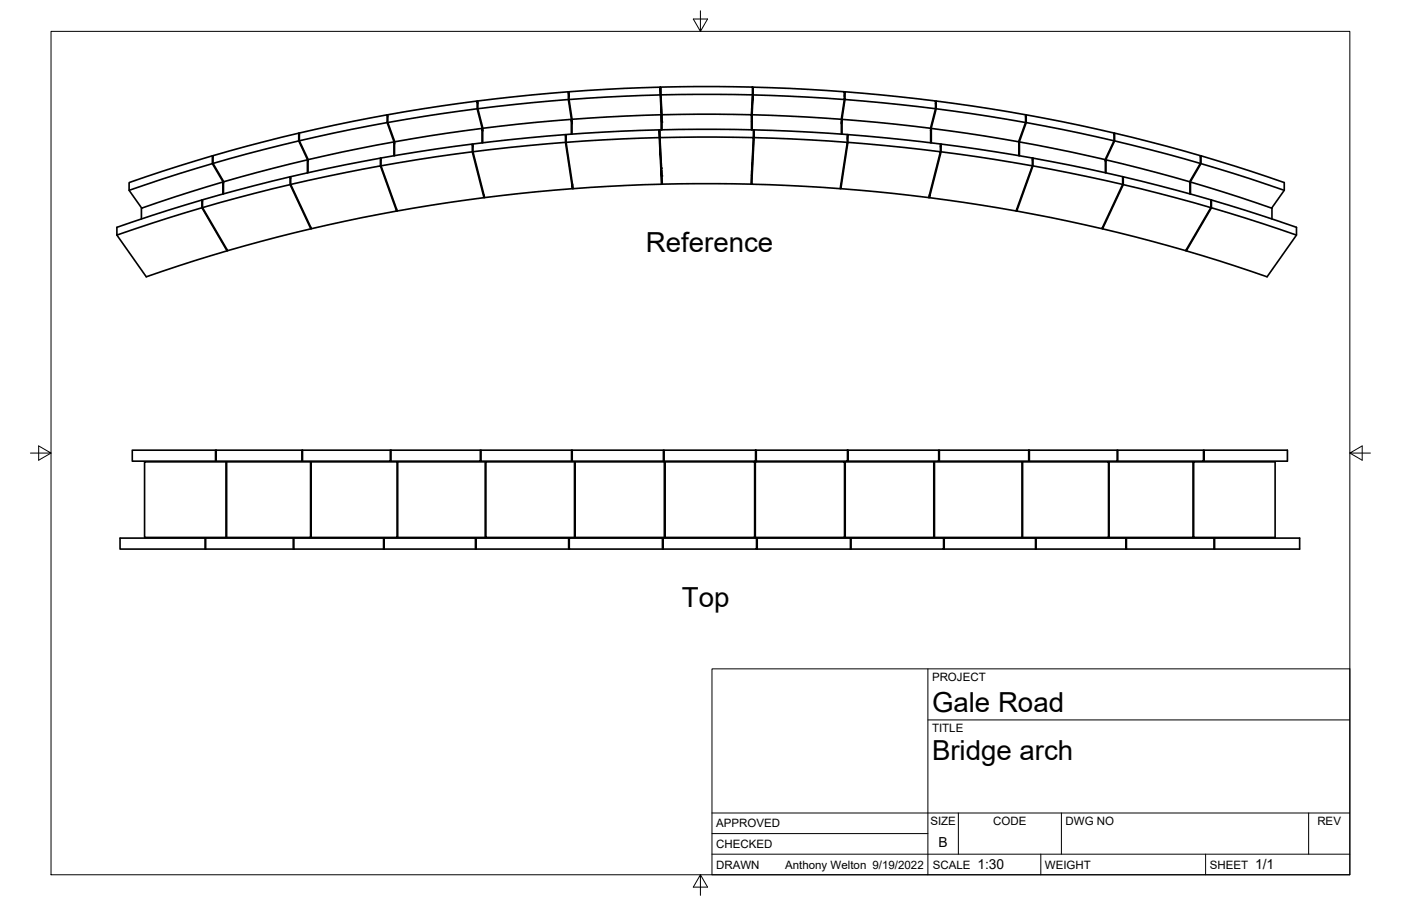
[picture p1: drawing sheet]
<svg xmlns="http://www.w3.org/2000/svg" width="432mm" height="279mm" viewBox="0 0 432 279" stroke-linecap="round" stroke-linejoin="round" font-family="sans-serif">
<!-- layer: Visible -->
<g fill="none" stroke="#000" stroke-width=".51">
<path d="M119.3 35.4l.2 .6M119.3 37.8l2.3 6.4M147.1 31.2l-11.1 1.5-16.5 2.7v2.4l2.2 5.9M147.1 33.5l1.7 6.8M147.3 32l-.2-.8v2.3l-11.1 1.6-16.5 2.7M148.6 39.6l-16.3 2.3-10.7 1.8v4.3M175.2 28.3l-11.2 1-16.7 1.8v2.4l1.5 6.1M175.2 30.7l-11.2 1-16.7 1.8M175.2 30.7l1.1 7.3M175.4 29.7l-.2-1.4v2.4M176.1 36.8l-11 .9-16.3 1.9v4.4M176.3 38.2l-.2-1.4v4.6"/>
<path d="M176.3 36.8v4.6M203.5 26.9l.4 10.7zM203.5 26.9l-11.3 .4-16.8 1v2.4l.9 6.1M203.5 29.3l-16.9 .7-11.2 .7M203.7 26.9l11.3-.2 16.9 .2v2.4h-28.2zM203.7 29.3l.3 6.1M203.8 35.4l-16.5 .7-11 .7M203.8 35.4l.1 4.6M203.8 35.4v4.6M204 35.4l11.1-.2 16.5 .2v4.6M204 35.4v4.6M231.8 35.4v4.6"/>
<path d="M231.9 29.3l-.3 6.1M232.1 26.9l11.3 .4 16.8 1v2.4l-11.2-.7-16.9-.7zM232.1 26.9l-.4 10.7 .4-8.3M259.5 36.8l-.2 1.4M260.2 30.7l-.9 6.1M260.4 28.3l11.2 1 16.7 1.8v2.4l-16.7-1.8-11.2-1zM260.4 28.3l-.2 1.4M260.4 30.7l-1.1 7.3M287 39.6l16.3 2.3 10.7 1.8v4.3M288.3 32l.2-.8v2.3l-1.7 6.8M288.3 33.5l-1.5 6.1M288.5 31.2l11.1 1.5 16.5 2.7v2.4l-2.2 5.9"/>
<path d="M288.5 33.5l11.1 1.6 16.5 2.7M316.1 36l.2-.6v2.4l-2.3 6.4M316.3 35.4l16.3 3.2 10.7 2.4v2.4l-2.7 5.8M316.3 37.8l16.3 3.2 10.7 2.4M39.8 58.7l3.9 5.5M65.4 48l-15.4 4.9-10.2 3.4v2.4l15.3-5.1 10.3-3.1M65.4 50.5l3.5 5.8M65.7 48.4l-.3-.4v2.5M68.7 56.1l-15.2 4.7-9.9 3.4v3.3M68.9 56.5l-.2-.4v3.7M89.4 54.5l-10.9 2.7-16.1 4.4v2.4l7.8 13.3 15.3-4.2 10.3-2.5M89.4 56.9l-10.9 2.7-16.1 4.4"/>
<path d="M89.6 55l-.2-.5v2.4l6.4 13.7v-.5M89.6 56.9l16.5-3.6 11.1-2.1 5 13.9M92.1 41.1l-16 4-10.4 2.9v2.4l3.3 5.6M92.1 43.5l2.8 6.1M92.3 41.5l-.2-.4v2.4l-16 4-10.4 2.9M92.3 43.4l10.7-2.4 16.3-3.2v-2.4l-16.3 3.2-10.7 2.4v2.4l2.7 5.8M94.7 49.3l-10.4 2.6-15.4 4.2v3.7M94.9 49.7l-.2-.4v4M117.2 48.8v2.4M117.4 49.3l-.2-.5-11.1 2.1-16.5 3.6v2.4l6.4 13.6 15.7-3.4 10.5-2v-.6M121.4 48v-4.2l-15.9 3.1-10.6 2.3v4.1M121.4 43.8l.2 .5"/>
<path d="M145.6 44.4l-11.3 1.6-16.9 2.7v2.4l5 14 16-2.7 10.8-1.4M145.6 46.8l-11.3 1.6-16.9 2.7M145.8 45.3l-.2-.9v2.4l3.6 14.2v-.9M148.8 40.4l-.2-.8v4.4M174.3 41.5l-17.2 1.6-11.3 1.3v2.4l3.6 14.1 10.8-1.2 16.2-1.5M174.3 43.9l-17.2 1.6-11.3 1.3M174.5 42.9l-.2-1.4v2.4l2.1 14.3v-1.4M203.2 40l.7 16.8zM203.2 40l-11.5 .4-17.2 1.1v2.4l2.2 14.3 10.8-.7 16.4-.7M203.2 42.4l-11.5 .4-17.2 1.1M203.4 42.4l.7 14.4h27.4l.7-14.4-11.5-.1-17.3 .1v-2.4l11.5-.1 17.3 .1v2.4M203.8 50.2l.1 4.1v-1.7"/>
<path d="M231.7 40l.1-4.6 11 .4 16.5 1v4.6M231.8 50.2l-.1 4.1v-1.7M232.4 40v2.4l11.5 .4 17.2 1.1-2.1 14.3-10.9-.7-16.4-.7 .7-16.8 11.5 .4 17.2 1.1v2.4M232.4 42.4l-.7 14.4M259.2 56.8v1.4l16.2 1.5 10.8 1.2 3.6-14.1-11.3-1.3-17.2-1.6-2.1 14.3M259.5 41.4v-4.6l11 .9 16.3 1.9v4.4M261.1 42.9l.2-1.4 17.2 1.6 11.3 1.3v2.4M261.3 41.5v2.4M286.8 40.4l.2-.8v4.4M290 46.8l11.3 1.6 16.9 2.7M290 44.4l-.2 .9M314 44.3l.2-.5v4.2"/>
<path d="M314.2 43.8l16 3.1 10.5 2.3v4.1M318.4 48.8v2.4l-5 13.9v-.6M318.4 48.8l11.1 2.1 16.5 3.6v2.4l-6.4 13.6-15.7-3.4-10.5-2M318.4 51.2l11.1 2.1 16.5 3.6M318.4 48.8l-.2 .5M340.7 49.7l.2-.4v4M340.9 49.3l10.4 2.6 15.4 4.2v3.7M343.3 41.5l.2-.4v2.4l-2.8 6.1M343.5 41.1l16 4 10.5 2.9v2.4l-3.4 5.6M343.5 43.5l16 4 10.5 2.9M346.2 54.5v2.4l-6.4 13.7v-.5M346.2 54.5l10.9 2.7 16.1 4.4v2.4l-7.8 13.3-15.3-4.2-10.3-2.5"/>
<path d="M346.2 56.9l10.9 2.7 16.1 4.4M346.2 54.5l-.2 .5M366.9 59.8v-3.7l15.2 4.7 9.9 3.4v3.3M366.9 56.1l-.2 .4M370.2 48l-.2 .4M370.2 50.5l-3.5 5.8M395.8 58.7l-15.3-5.1-10.3-3.1v-2.5l15.5 4.9 10.1 3.4v2.4l-3.9 5.5M36 72.5l9.1 12.9 14.8-5 10.1-3v-.4M62.2 61.7v2.4M62.2 64.1l7.8 13.3M62.4 62l-.2-.3-5.3 1.6-20.9 6.8v2.4l15.6-5.2 10.6-3.2M286.4 60.1v.9l3.6-14.2v-2.4l11.3 1.6 16.9 2.7v2.4l-5 14-16-2.7-10.8-1.4"/>
<path d="M373.2 62l.2-.3 5.3 1.6 20.9 6.8v2.4l-9.1 12.9-14.8-5-10.1-3v-.4M373.4 61.7v2.4M399.6 72.5l-15.6-5.2-10.6-3.2-7.8 13.3M66.4 138.8h-25.6v3.4h25.6M66.6 138.8h-.2v3.4M66.6 138.8h26.4M66.6 138.8v3.4M93.2 138.8h-.2v3.4h-26.4M93.2 138.8h27.1v3.4h-27.1M93.2 138.8v3.4M120.3 138.8h.2M120.5 138.8h27.5"/>
<path d="M120.5 138.8v3.4M148.3 138.8h-.3v3.4h-27.5M176.1 138.8h-27.8v3.4h27.8M176.4 138.8h-.3v3.4M204.5 138.8h-28.1v3.4h28.1M204.7 138.8h28.2v3.4h-28.2zM204.7 138.8h-.2v3.4M232.9 138.8h.2M233.1 138.8h28.1v3.4h-28.1zM261.2 138.8h.2M261.4 138.8h27.9v3.4h-27.9zM289.3 138.8h.2v3.4h-.2"/>
<path d="M289.5 138.8h27.6M317.1 138.8h.2v3.4h-.2M317.1 138.8v3.4M317.3 138.8h27v3.4h-27M344.3 138.8h.2v3.4h-.2M344.5 138.8h26.4v3.4h-26.4M370.9 138.8h.2M371.1 138.8h25.7v3.4h-25.7zM66.4 142.2h.2M69.7 142.4h-25.1v23.3h25.1M69.8 142.4h-.1v23.3M69.8 142.4h25.9"/>
<path d="M69.8 142.4v23.3M93 142.2h.2M95.9 142.4h-.2v23.3h-25.9M95.9 142.4h26.5v23.3h-26.5M95.9 142.4v23.3M120.3 142.2h.2M122.4 142.4h.2M122.6 142.4h26.9M122.6 142.4v23.3M148 142.2h.3M149.8 142.4h-.3v23.3h.3M176.1 142.2h.3"/>
<path d="M177.1 142.4h-27.3v23.3h27.3M177.3 142.4h-.2v23.3M204.5 142.2h.2M204.8 142.4l.1 23.3zM204.8 142.4h-27.5v23.3h27.5M205 142.4h27.6v23.3h-27.6zM232.8 142.4v23.3h27.5v-23.3h-27.6l.1 23.3M232.9 142.2h.2M260.3 142.4h.2M260.5 142.4h27.3v23.3h-27.3zM261.2 142.2h.2M287.8 142.4h.2v23.3h-.2"/>
<path d="M288 142.4h27M289.5 142.2h27.6M315 142.4h.2v23.3h-.2M315 142.4v23.3M315.2 142.4h26.5v23.3h-26.5M341.7 142.4h.1v23.3h-.1M341.8 142.4h25.9v23.3h-25.9M367.7 142.4h.2M367.9 142.4h25.1v23.3h-25.1zM370.9 142.2h.2M63.2 165.9v3.4M63.4 165.9h-26.4v3.4h26.4"/>
<path d="M63.4 169.3h27M63.4 165.9h27M63.4 165.9v3.4M69.7 165.7h.1M90.6 165.9h-.2v3.4h.2M90.6 165.9h27.8M90.6 169.3h27.8M90.6 165.9v3.4M95.7 165.7h.2M118.2 165.9v3.4M118.4 169.3h28.1M118.4 165.9h28.1"/>
<path d="M118.4 165.9v3.4M122.4 165.7h.2M122.6 165.7h26.9M146.7 165.9h-.2v3.4h.2M175.3 165.9h-28.6v3.4h28.6M175.5 165.9h-.2v3.4h.2M177.1 165.7h.2M204.2 165.9h-28.7v3.4h28.7M204.4 165.9h28.8M233.2 165.9h28.9M233.2 169.3h28.9M233.2 165.9v3.4h-28.8v-3.4h-.2v3.4h.2"/>
<path d="M233.4 165.9v3.4M260.3 165.7h.2M262.1 165.9h28.7M262.1 165.9v3.4M262.3 165.9v3.4M288 165.7h27M290.8 165.9v3.4h-28.7M290.8 165.9h.2M291 169.3h28.2M319.2 165.9h-28.2v3.4h-.2M319.2 165.9v3.4M319.2 165.9h.1"/>
<path d="M319.3 165.9v3.4h-.1M319.3 165.9h27.7v3.4h-27.7M347 165.9h.2M347.2 165.9v3.4h-.2M347.2 165.9h27v3.4h-27M367.7 165.7h.2M374.2 165.9h26.4v3.4h-26.4M374.4 165.9v3.4"/>
</g>
<g fill="#000">
<circle cx="203.9" cy="37.6" r=".25"/>
<circle cx="203.8" cy="51.9" r=".25"/>
<circle cx="203.9" cy="54.3" r=".25"/>
</g>
<!-- layer: Border -->
<path d="M15.7 9.7h400.3v260.1h-400.3zM215.9 3.3v6.4l-2.2-3.8h4.4l-2.2 3.8M9.4 139.7h6.3l-3.8-2.2v4.4l3.8-2.2M416 139.7l3.8 2.2v-4.4l-3.8 2.2h6.4M215.9 269.8l2.2 3.8h-4.4l2.2-3.8v6.3" fill="none" stroke="#000" stroke-width=".31"/>
<!-- layer: Titleblock -->
<path d="M219.4 206.3h196.6v63.5h-196.6zM286 206.3v63.5M286 222h130M219.4 257.1h66.6M219.4 250.7h196.6M295.4 250.7v12.7M327.1 250.7v12.7M403.3 250.7v12.7M219.4 263.4h196.6M320.8 263.4v6.4M371.6 263.4v6.4" fill="none" stroke="#000" stroke-width=".31"/>
<g font-size="8.5">
<text x="199.1" y="77.7">Reference</text>
<text x="210.1" y="187.2">Top</text>
<text x="287.3" y="219.5">Gale Road</text>
<text x="287.3" y="234.5">Bridge arch</text>
</g>
<g font-size="4.3">
<text x="289.3" y="261.2">B</text>
<text x="301.2" y="268.1">1:30</text>
<text x="386.8" y="268.1">1/1</text>
</g>
<g font-size="3.5">
<text x="287.3" y="210.1">PROJECT</text>
<text x="287.3" y="225.8">TITLE</text>
<text x="220.7" y="255.2">APPROVED</text>
<text x="286.7" y="254.5">SIZE</text>
<text x="306.1" y="254.5">CODE</text>
<text x="328.4" y="254.5">DWG NO</text>
<text x="406" y="254.5">REV</text>
<text x="220.7" y="261.5">CHECKED</text>
<text x="220.7" y="267.9">DRAWN</text>
<text x="242" y="267.9">Anthony Welton 9/19/2022</text>
<text x="287.5" y="267.9">SCALE</text>
<text x="322.1" y="267.9">WEIGHT</text>
<text x="372.9" y="267.9">SHEET</text>
</g>
</svg>
